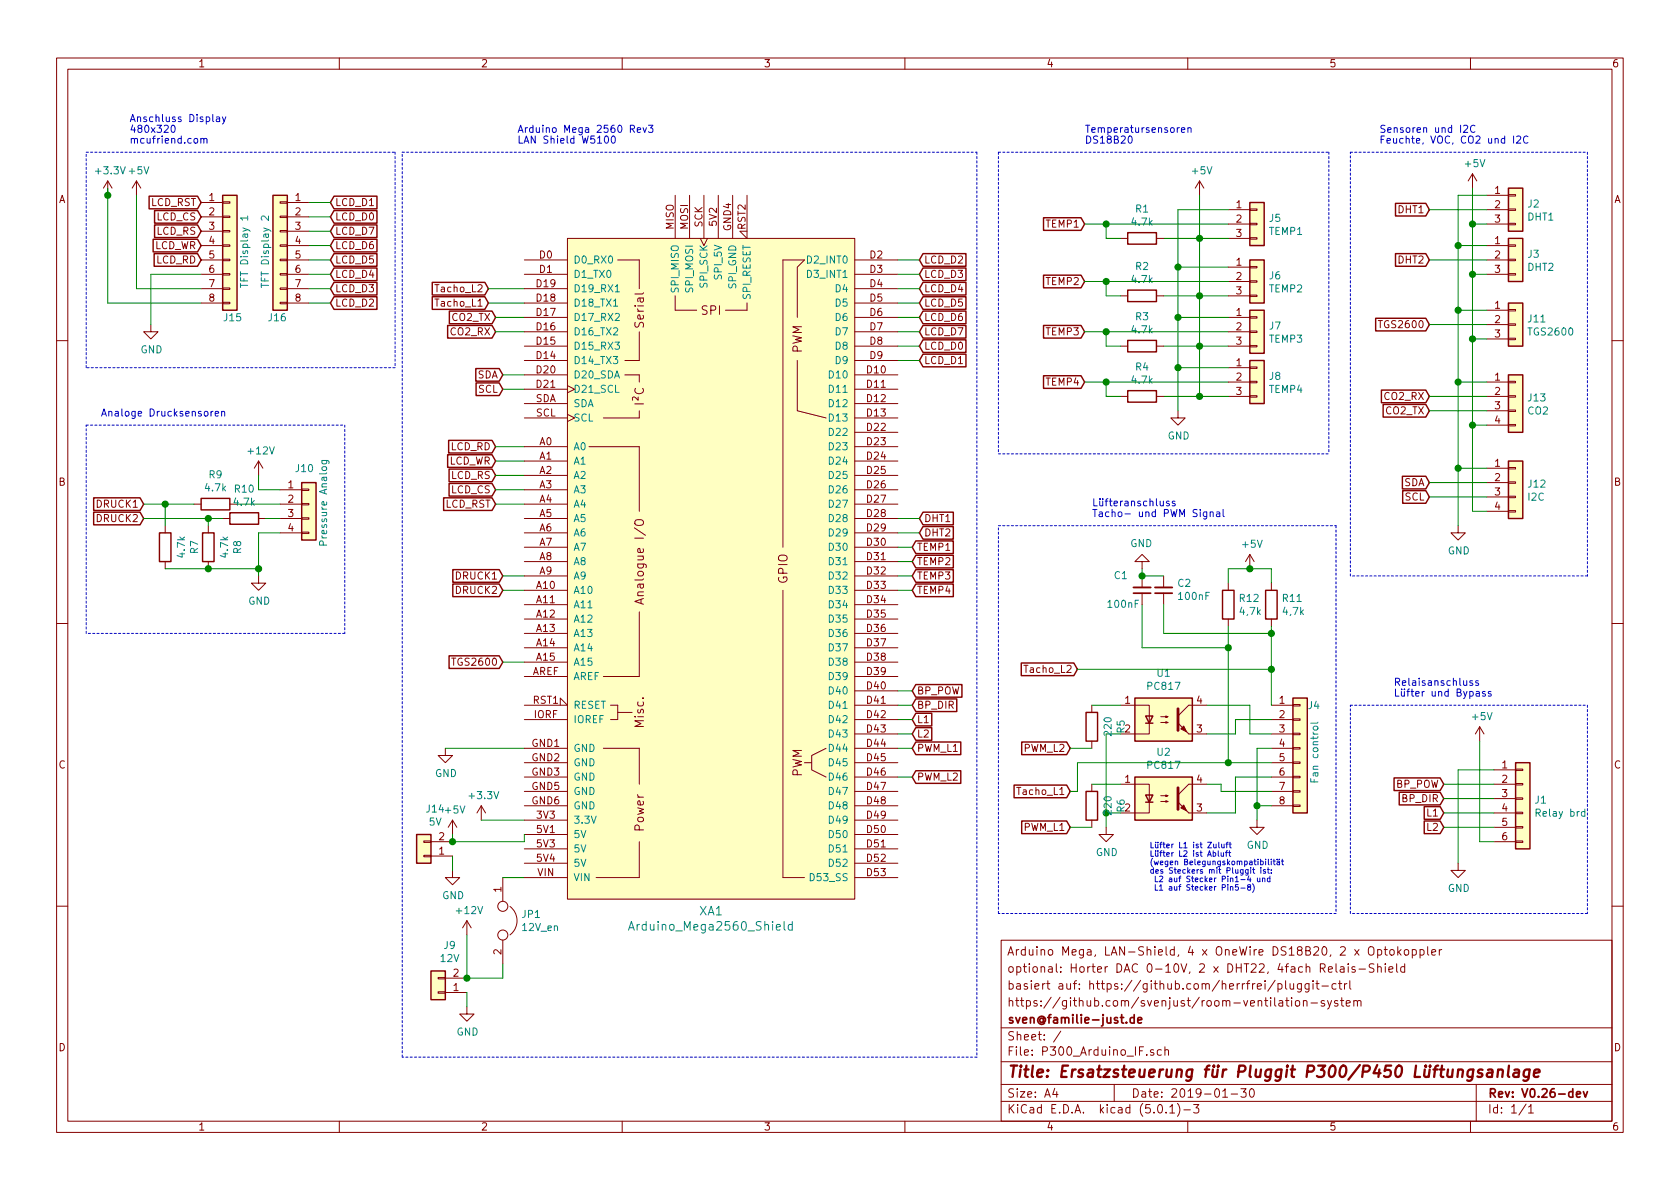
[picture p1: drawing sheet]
EESchema Schematic File Version 4
LIBS:P300_Arduino_IF-cache
EELAYER 26 0
EELAYER END
$Descr A4 11693 8268
encoding utf-8
Sheet 1 1
Title "Ersatzsteuerung für Pluggit P300/P450 Lüftungsanlage"
Date "2019-01-30"
Rev "V0.26-dev"
Comp "sven@familie-just.de"
Comment1 "https://github.com/svenjust/room-ventilation-system"
Comment2 "basiert auf: https://github.com/herrfrei/pluggit-ctrl"
Comment3 "optional: Horter DAC 0-10V, 2 x DHT22, 4fach Relais-Shield"
Comment4 "Arduino Mega, LAN-Shield, 4 x OneWire DS18B20, 2 x Optokoppler"
$EndDescr
$Comp
L P300_Arduino_IF-rescue:PC817-Isolator U1
U 1 1
P 8100 5000
F 0 "U1" H 8100 5325 50  0000 C CNN
F 1 "PC817" H 8100 5234 50  0000 C CNN
F 2 "Package_DIP:DIP-4_W7.62mm" H 7900 4800 50  0001 L CIN
F 3 "http://www.soselectronic.cz/a_info/resource/d/pc817.pdf" H 8100 5000 50  0001 L CNN
	1    8100 5000
	1    0    0    -1  
$EndComp
$Comp
L P300_Arduino_IF-rescue:PC817-Isolator U2
U 1 1
P 8100 5550
F 0 "U2" H 8100 5875 50  0000 C CNN
F 1 "PC817" H 8100 5784 50  0000 C CNN
F 2 "Package_DIP:DIP-4_W7.62mm" H 7900 5350 50  0001 L CIN
F 3 "http://www.soselectronic.cz/a_info/resource/d/pc817.pdf" H 8100 5550 50  0001 L CNN
	1    8100 5550
	1    0    0    -1  
$EndComp
$Comp
L P300_Arduino_IF-rescue:Conn_01x03-Connector_Generic J5
U 1 1
P 8750 1550
F 0 "J5" H 8830 1592 50  0000 L CNN
F 1 "TEMP1" H 8830 1501 50  0000 L CNN
F 2 "Connector_Molex:Molex_KK-254_AE-6410-03A_1x03_P2.54mm_Vertical" H 8750 1550 50  0001 C CNN
F 3 "~" H 8750 1550 50  0001 C CNN
	1    8750 1550
	1    0    0    -1  
$EndComp
$Comp
L P300_Arduino_IF-rescue:Conn_01x03-Connector_Generic J6
U 1 1
P 8750 1950
F 0 "J6" H 8830 1992 50  0000 L CNN
F 1 "TEMP2" H 8830 1901 50  0000 L CNN
F 2 "Connector_Molex:Molex_KK-254_AE-6410-03A_1x03_P2.54mm_Vertical" H 8750 1950 50  0001 C CNN
F 3 "~" H 8750 1950 50  0001 C CNN
	1    8750 1950
	1    0    0    -1  
$EndComp
$Comp
L P300_Arduino_IF-rescue:Conn_01x03-Connector_Generic J7
U 1 1
P 8750 2300
F 0 "J7" H 8830 2342 50  0000 L CNN
F 1 "TEMP3" H 8830 2251 50  0000 L CNN
F 2 "Connector_Molex:Molex_KK-254_AE-6410-03A_1x03_P2.54mm_Vertical" H 8750 2300 50  0001 C CNN
F 3 "~" H 8750 2300 50  0001 C CNN
	1    8750 2300
	1    0    0    -1  
$EndComp
$Comp
L P300_Arduino_IF-rescue:Conn_01x03-Connector_Generic J8
U 1 1
P 8750 2650
F 0 "J8" H 8830 2692 50  0000 L CNN
F 1 "TEMP4" H 8830 2601 50  0000 L CNN
F 2 "Connector_Molex:Molex_KK-254_AE-6410-03A_1x03_P2.54mm_Vertical" H 8750 2650 50  0001 C CNN
F 3 "~" H 8750 2650 50  0001 C CNN
	1    8750 2650
	1    0    0    -1  
$EndComp
Wire Wire Line
	8550 1850 8200 1850
Wire Wire Line
	8200 1850 8200 1450
Wire Wire Line
	8550 2200 8200 2200
Wire Wire Line
	8200 2200 8200 1850
Connection ~ 8200 1850
Wire Wire Line
	8550 2550 8200 2550
Wire Wire Line
	8200 2550 8200 2200
Connection ~ 8200 2200
$Comp
L P300_Arduino_IF-rescue:GND-power #PWR0101
U 1 1
P 3100 5200
F 0 "#PWR0101" H 3100 4950 50  0001 C CNN
F 1 "GND" H 3105 5027 50  0000 C CNN
F 2 "" H 3100 5200 50  0001 C CNN
F 3 "" H 3100 5200 50  0001 C CNN
	1    3100 5200
	1    0    0    -1  
$EndComp
$Comp
L P300_Arduino_IF-rescue:GND-power #PWR0102
U 1 1
P 8200 2850
F 0 "#PWR0102" H 8200 2600 50  0001 C CNN
F 1 "GND" H 8205 2677 50  0000 C CNN
F 2 "" H 8200 2850 50  0001 C CNN
F 3 "" H 8200 2850 50  0001 C CNN
	1    8200 2850
	1    0    0    -1  
$EndComp
Wire Wire Line
	3100 5200 3650 5200
$Comp
L P300_Arduino_IF-rescue:+5V-power #PWR0103
U 1 1
P 3150 5800
F 0 "#PWR0103" H 3150 5650 50  0001 C CNN
F 1 "+5V" H 3165 5973 50  0000 C CNN
F 2 "" H 3150 5800 50  0001 C CNN
F 3 "" H 3150 5800 50  0001 C CNN
	1    3150 5800
	1    0    0    -1  
$EndComp
$Comp
L P300_Arduino_IF-rescue:+5V-power #PWR0104
U 1 1
P 8350 1350
F 0 "#PWR0104" H 8350 1200 50  0001 C CNN
F 1 "+5V" H 8365 1523 50  0000 C CNN
F 2 "" H 8350 1350 50  0001 C CNN
F 3 "" H 8350 1350 50  0001 C CNN
	1    8350 1350
	1    0    0    -1  
$EndComp
Wire Wire Line
	8350 1350 8350 1650
Wire Wire Line
	8350 1650 8550 1650
Wire Wire Line
	8550 2050 8350 2050
Wire Wire Line
	8350 2050 8350 1650
Connection ~ 8350 1650
Wire Wire Line
	8550 2400 8350 2400
Wire Wire Line
	8350 2400 8350 2050
Connection ~ 8350 2050
Wire Wire Line
	8550 2750 8350 2750
Wire Wire Line
	8350 2750 8350 2400
Connection ~ 8350 2400
Wire Wire Line
	8200 2850 8200 2550
Connection ~ 8200 2550
Wire Wire Line
	8550 1450 8200 1450
Wire Wire Line
	8100 1650 8350 1650
Wire Wire Line
	8100 2050 8350 2050
Wire Wire Line
	8100 2400 8350 2400
Wire Wire Line
	8100 2750 8350 2750
Connection ~ 8350 2750
$Comp
L P300_Arduino_IF-rescue:GND-power #PWR0105
U 1 1
P 7700 5750
F 0 "#PWR0105" H 7700 5500 50  0001 C CNN
F 1 "GND" H 7705 5577 50  0000 C CNN
F 2 "" H 7700 5750 50  0001 C CNN
F 3 "" H 7700 5750 50  0001 C CNN
	1    7700 5750
	1    0    0    -1  
$EndComp
Wire Wire Line
	7700 5750 7700 5650
Wire Wire Line
	7700 5100 7800 5100
Wire Wire Line
	7800 5650 7700 5650
Connection ~ 7700 5650
$Comp
L P300_Arduino_IF-rescue:Conn_01x08-Connector_Generic J4
U 1 1
P 9050 5200
F 0 "J4" H 9100 5500 50  0000 L CNN
F 1 "Fan control" V 9150 4950 50  0000 L CNN
F 2 "Connector_Molex:Molex_KK-254_AE-6410-08A_1x08_P2.54mm_Vertical" H 9050 5200 50  0001 C CNN
F 3 "~" H 9050 5200 50  0001 C CNN
	1    9050 5200
	1    0    0    -1  
$EndComp
Wire Wire Line
	8850 5000 8600 5000
Wire Wire Line
	8600 5000 8600 5100
Wire Wire Line
	8600 5100 8400 5100
Wire Wire Line
	8850 5100 8700 5100
Wire Wire Line
	8700 5100 8700 4900
Wire Wire Line
	8700 4900 8400 4900
Wire Wire Line
	8850 5400 8600 5400
Wire Wire Line
	8600 5400 8600 5650
Wire Wire Line
	8600 5650 8400 5650
Wire Wire Line
	8850 5500 8500 5500
Wire Wire Line
	8500 5500 8500 5450
Wire Wire Line
	8500 5450 8400 5450
Text GLabel 7500 4650 0    50   Input ~ 0
Tacho_L2
Text GLabel 7450 5500 0    50   Input ~ 0
Tacho_L1
Text GLabel 3400 2100 0    50   Input ~ 0
Tacho_L1
Text GLabel 3400 2000 0    50   Input ~ 0
Tacho_L2
$Comp
L P300_Arduino_IF-rescue:Conn_01x06-Connector_Generic J1
U 1 1
P 10600 5550
F 0 "J1" H 10679 5542 50  0000 L CNN
F 1 "Relay brd" H 10679 5451 50  0000 L CNN
F 2 "Connector_Molex:Molex_KK-254_AE-6410-06A_1x06_P2.54mm_Vertical" H 10600 5550 50  0001 C CNN
F 3 "~" H 10600 5550 50  0001 C CNN
	1    10600 5550
	1    0    0    -1  
$EndComp
$Comp
L P300_Arduino_IF-rescue:+5V-power #PWR0106
U 1 1
P 10300 5150
F 0 "#PWR0106" H 10300 5000 50  0001 C CNN
F 1 "+5V" H 10315 5323 50  0000 C CNN
F 2 "" H 10300 5150 50  0001 C CNN
F 3 "" H 10300 5150 50  0001 C CNN
	1    10300 5150
	1    0    0    -1  
$EndComp
$Comp
L P300_Arduino_IF-rescue:GND-power #PWR0107
U 1 1
P 10150 6000
F 0 "#PWR0107" H 10150 5750 50  0001 C CNN
F 1 "GND" H 10155 5827 50  0000 C CNN
F 2 "" H 10150 6000 50  0001 C CNN
F 3 "" H 10150 6000 50  0001 C CNN
	1    10150 6000
	1    0    0    -1  
$EndComp
$Comp
L P300_Arduino_IF-rescue:R-Device R2
U 1 1
P 7950 2050
F 0 "R2" V 7743 2050 50  0000 C CNN
F 1 "4.7k" V 7834 2050 50  0000 C CNN
F 2 "Resistors_THT:R_Axial_DIN0207_L6.3mm_D2.5mm_P2.54mm_Vertical" V 7880 2050 50  0001 C CNN
F 3 "~" H 7950 2050 50  0001 C CNN
	1    7950 2050
	0    1    1    0   
$EndComp
$Comp
L P300_Arduino_IF-rescue:R-Device R3
U 1 1
P 7950 2400
F 0 "R3" V 7743 2400 50  0000 C CNN
F 1 "4.7k" V 7834 2400 50  0000 C CNN
F 2 "Resistors_THT:R_Axial_DIN0207_L6.3mm_D2.5mm_P2.54mm_Vertical" V 7880 2400 50  0001 C CNN
F 3 "~" H 7950 2400 50  0001 C CNN
	1    7950 2400
	0    1    1    0   
$EndComp
$Comp
L P300_Arduino_IF-rescue:R-Device R4
U 1 1
P 7950 2750
F 0 "R4" V 7743 2750 50  0000 C CNN
F 1 "4.7k" V 7834 2750 50  0000 C CNN
F 2 "Resistors_THT:R_Axial_DIN0207_L6.3mm_D2.5mm_P2.54mm_Vertical" V 7880 2750 50  0001 C CNN
F 3 "~" H 7950 2750 50  0001 C CNN
	1    7950 2750
	0    1    1    0   
$EndComp
$Comp
L P300_Arduino_IF-rescue:R-Device R5
U 1 1
P 7600 5050
F 0 "R5" V 7393 5050 50  0000 C CNN
F 1 "220" V 7484 5050 50  0000 C CNN
F 2 "Resistors_THT:R_Axial_DIN0207_L6.3mm_D2.5mm_P2.54mm_Vertical" V 7530 5050 50  0001 C CNN
F 3 "~" H 7600 5050 50  0001 C CNN
	1    7600 5050
	-1   0    0    -1  
$EndComp
$Comp
L P300_Arduino_IF-rescue:R-Device R6
U 1 1
P 7600 5600
F 0 "R6" V 7393 5600 50  0000 C CNN
F 1 "220" V 7484 5600 50  0000 C CNN
F 2 "Resistors_THT:R_Axial_DIN0207_L6.3mm_D2.5mm_P2.54mm_Vertical" V 7530 5600 50  0001 C CNN
F 3 "~" H 7600 5600 50  0001 C CNN
	1    7600 5600
	-1   0    0    -1  
$EndComp
Wire Wire Line
	7800 2750 7700 2750
Wire Wire Line
	7700 2750 7700 2650
Wire Wire Line
	7700 2650 8550 2650
Wire Wire Line
	7800 2400 7700 2400
Wire Wire Line
	7700 2400 7700 2300
Wire Wire Line
	7700 2300 8550 2300
Wire Wire Line
	7700 1650 7700 1550
Wire Wire Line
	7700 1550 8550 1550
Wire Wire Line
	7800 2050 7700 2050
Wire Wire Line
	7700 2050 7700 1950
$Comp
L P300_Arduino_IF-rescue:Conn_01x03-Connector_Generic J2
U 1 1
P 10550 1450
F 0 "J2" H 10629 1492 50  0000 L CNN
F 1 "DHT1" H 10629 1401 50  0000 L CNN
F 2 "Connector_Molex:Molex_KK-254_AE-6410-03A_1x03_P2.54mm_Vertical" H 10550 1450 50  0001 C CNN
F 3 "~" H 10550 1450 50  0001 C CNN
	1    10550 1450
	1    0    0    -1  
$EndComp
$Comp
L P300_Arduino_IF-rescue:GND-power #PWR0108
U 1 1
P 10150 3650
F 0 "#PWR0108" H 10150 3400 50  0001 C CNN
F 1 "GND" H 10155 3477 50  0000 C CNN
F 2 "" H 10150 3650 50  0001 C CNN
F 3 "" H 10150 3650 50  0001 C CNN
	1    10150 3650
	1    0    0    -1  
$EndComp
$Comp
L P300_Arduino_IF-rescue:+5V-power #PWR0109
U 1 1
P 10250 1300
F 0 "#PWR0109" H 10250 1150 50  0001 C CNN
F 1 "+5V" H 10265 1473 50  0000 C CNN
F 2 "" H 10250 1300 50  0001 C CNN
F 3 "" H 10250 1300 50  0001 C CNN
	1    10250 1300
	1    0    0    -1  
$EndComp
$Comp
L P300_Arduino_IF-rescue:Conn_01x03-Connector_Generic J3
U 1 1
P 10550 1800
F 0 "J3" H 10629 1842 50  0000 L CNN
F 1 "DHT2" H 10629 1751 50  0000 L CNN
F 2 "Connector_Molex:Molex_KK-254_AE-6410-03A_1x03_P2.54mm_Vertical" H 10550 1800 50  0001 C CNN
F 3 "~" H 10550 1800 50  0001 C CNN
	1    10550 1800
	1    0    0    -1  
$EndComp
Wire Wire Line
	7700 5100 7700 5650
Wire Wire Line
	8850 4650 8850 4900
Text GLabel 6350 5400 2    50   Input ~ 0
PWM_L2
Text GLabel 6350 5200 2    50   Input ~ 0
PWM_L1
Text GLabel 7450 5200 0    50   Input ~ 0
PWM_L2
Text GLabel 7450 5750 0    50   Input ~ 0
PWM_L1
Wire Wire Line
	7600 5450 7800 5450
Wire Wire Line
	7450 5750 7600 5750
Wire Wire Line
	10350 1700 10150 1700
Wire Wire Line
	10350 1350 10150 1350
Wire Wire Line
	10150 1350 10150 1700
Connection ~ 10150 1700
Wire Wire Line
	10350 1900 10250 1900
Wire Wire Line
	10250 1900 10250 1550
Wire Wire Line
	10350 1550 10250 1550
Connection ~ 10250 1550
Wire Wire Line
	10250 1550 10250 1300
$Comp
L P300_Arduino_IF-rescue:+12V-power #PWR0110
U 1 1
P 3250 6500
F 0 "#PWR0110" H 3250 6350 50  0001 C CNN
F 1 "+12V" H 3265 6673 50  0000 C CNN
F 2 "" H 3250 6500 50  0001 C CNN
F 3 "" H 3250 6500 50  0001 C CNN
	1    3250 6500
	1    0    0    -1  
$EndComp
$Comp
L P300_Arduino_IF-rescue:Conn_01x02-Connector_Generic J9
U 1 1
P 3050 6900
F 0 "J9" H 2970 6575 50  0000 C CNN
F 1 "12V" H 2970 6666 50  0000 C CNN
F 2 "Connector_Molex:Molex_KK-254_AE-6410-02A_1x02_P2.54mm_Vertical" H 3050 6900 50  0001 C CNN
F 3 "~" H 3050 6900 50  0001 C CNN
	1    3050 6900
	-1   0    0    1   
$EndComp
$Comp
L P300_Arduino_IF-rescue:GND-power #PWR0111
U 1 1
P 3150 6050
F 0 "#PWR0111" H 3150 5800 50  0001 C CNN
F 1 "GND" H 3155 5877 50  0000 C CNN
F 2 "" H 3150 6050 50  0001 C CNN
F 3 "" H 3150 6050 50  0001 C CNN
	1    3150 6050
	1    0    0    -1  
$EndComp
Wire Wire Line
	3400 2000 3650 2000
Wire Wire Line
	3400 2100 3650 2100
$Comp
L P300_Arduino_IF-rescue:Conn_01x04-Connector_Generic J10
U 1 1
P 2150 3500
F 0 "J10" H 2050 3750 50  0000 L CNN
F 1 "Pressure Analog" V 2250 3200 50  0000 L CNN
F 2 "Connector_Molex:Molex_KK-254_AE-6410-04A_1x04_P2.54mm_Vertical" H 2150 3500 50  0001 C CNN
F 3 "~" H 2150 3500 50  0001 C CNN
	1    2150 3500
	1    0    0    -1  
$EndComp
Text GLabel 1000 3500 0    50   Input ~ 0
DRUCK1
Text GLabel 1000 3600 0    50   Input ~ 0
DRUCK2
$Comp
L P300_Arduino_IF-rescue:R-Device R9
U 1 1
P 1500 3500
F 0 "R9" V 1293 3500 50  0000 C CNN
F 1 "4.7k" V 1384 3500 50  0000 C CNN
F 2 "Resistor_THT:R_Axial_DIN0207_L6.3mm_D2.5mm_P2.54mm_Vertical" V 1430 3500 50  0001 C CNN
F 3 "~" H 1500 3500 50  0001 C CNN
	1    1500 3500
	0    1    1    0   
$EndComp
Wire Wire Line
	1650 3500 1950 3500
$Comp
L P300_Arduino_IF-rescue:R-Device R10
U 1 1
P 1700 3600
F 0 "R10" V 1493 3600 50  0000 C CNN
F 1 "4.7k" V 1584 3600 50  0000 C CNN
F 2 "Resistor_THT:R_Axial_DIN0207_L6.3mm_D2.5mm_P2.54mm_Vertical" V 1630 3600 50  0001 C CNN
F 3 "~" H 1700 3600 50  0001 C CNN
	1    1700 3600
	0    1    1    0   
$EndComp
Wire Wire Line
	1850 3600 1950 3600
$Comp
L P300_Arduino_IF-rescue:GND-power #PWR0112
U 1 1
P 1800 4000
F 0 "#PWR0112" H 1800 3750 50  0001 C CNN
F 1 "GND" H 1805 3827 50  0000 C CNN
F 2 "" H 1800 4000 50  0001 C CNN
F 3 "" H 1800 4000 50  0001 C CNN
	1    1800 4000
	1    0    0    -1  
$EndComp
$Comp
L P300_Arduino_IF-rescue:R-Device R8
U 1 1
P 1450 3800
F 0 "R8" V 1243 3800 50  0000 C CNN
F 1 "4.7k" V 1334 3800 50  0000 C CNN
F 2 "Resistor_THT:R_Axial_DIN0207_L6.3mm_D2.5mm_P2.54mm_Vertical" V 1380 3800 50  0001 C CNN
F 3 "~" H 1450 3800 50  0001 C CNN
	1    1450 3800
	-1   0    0    1   
$EndComp
$Comp
L P300_Arduino_IF-rescue:R-Device R7
U 1 1
P 1150 3800
F 0 "R7" V 943 3800 50  0000 C CNN
F 1 "4.7k" V 1034 3800 50  0000 C CNN
F 2 "Resistor_THT:R_Axial_DIN0207_L6.3mm_D2.5mm_P2.54mm_Vertical" V 1080 3800 50  0001 C CNN
F 3 "~" H 1150 3800 50  0001 C CNN
	1    1150 3800
	-1   0    0    1   
$EndComp
Wire Wire Line
	1000 3500 1150 3500
Wire Wire Line
	1000 3600 1450 3600
Wire Wire Line
	1150 3650 1150 3500
Connection ~ 1150 3500
Wire Wire Line
	1150 3500 1350 3500
Wire Wire Line
	1450 3650 1450 3600
Connection ~ 1450 3600
Wire Wire Line
	1450 3600 1550 3600
Wire Wire Line
	1800 4000 1800 3950
Wire Wire Line
	1800 3700 1950 3700
Wire Wire Line
	1450 3950 1800 3950
Connection ~ 1800 3950
Wire Wire Line
	1800 3950 1800 3700
Wire Wire Line
	1150 3950 1450 3950
Connection ~ 1450 3950
$Comp
L P300_Arduino_IF-rescue:+12V-power #PWR0113
U 1 1
P 1800 3300
F 0 "#PWR0113" H 1800 3150 50  0001 C CNN
F 1 "+12V" H 1815 3473 50  0000 C CNN
F 2 "" H 1800 3300 50  0001 C CNN
F 3 "" H 1800 3300 50  0001 C CNN
	1    1800 3300
	1    0    0    -1  
$EndComp
Text GLabel 3500 4100 0    50   Input ~ 0
DRUCK2
Text GLabel 3500 4000 0    50   Input ~ 0
DRUCK1
Wire Wire Line
	3500 4000 3650 4000
Wire Wire Line
	3500 4100 3650 4100
Text GLabel 6350 4900 2    50   Input ~ 0
BP_DIR
Text GLabel 10050 5550 0    50   Input ~ 0
BP_DIR
Text GLabel 7550 2650 0    50   Input ~ 0
TEMP4
Text GLabel 6350 4100 2    50   Input ~ 0
TEMP4
Text GLabel 6350 4000 2    50   Input ~ 0
TEMP3
Text GLabel 6350 3900 2    50   Input ~ 0
TEMP2
Text GLabel 6350 3800 2    50   Input ~ 0
TEMP1
Text GLabel 7550 1550 0    50   Input ~ 0
TEMP1
Text GLabel 7550 1950 0    50   Input ~ 0
TEMP2
Text GLabel 7550 2300 0    50   Input ~ 0
TEMP3
$Comp
L P300_Arduino_IF-rescue:R-Device R1
U 1 1
P 7950 1650
F 0 "R1" V 7743 1650 50  0000 C CNN
F 1 "4.7k" V 7834 1650 50  0000 C CNN
F 2 "Resistors_THT:R_Axial_DIN0207_L6.3mm_D2.5mm_P2.54mm_Vertical" V 7880 1650 50  0001 C CNN
F 3 "~" H 7950 1650 50  0001 C CNN
	1    7950 1650
	0    1    1    0   
$EndComp
Wire Wire Line
	7800 1650 7700 1650
Text GLabel 6400 3600 2    50   Input ~ 0
DHT1
Text GLabel 6400 3700 2    50   Input ~ 0
DHT2
Text GLabel 9950 1450 0    50   Input ~ 0
DHT1
Text GLabel 9950 1800 0    50   Input ~ 0
DHT2
Wire Wire Line
	9950 1450 10350 1450
Wire Wire Line
	9950 1800 10350 1800
Wire Wire Line
	6250 3900 6350 3900
Wire Wire Line
	6350 3800 6250 3800
Wire Wire Line
	6250 4000 6350 4000
Text GLabel 6350 4800 2    50   Input ~ 0
BP_POW
Text GLabel 10050 5450 0    50   Input ~ 0
BP_POW
$Comp
L P300_Arduino_IF-rescue:Conn_01x03-Connector_Generic J11
U 1 1
P 10550 2250
F 0 "J11" H 10629 2292 50  0000 L CNN
F 1 "TGS2600" H 10629 2201 50  0000 L CNN
F 2 "Connector_Molex:Molex_KK-254_AE-6410-03A_1x03_P2.54mm_Vertical" H 10550 2250 50  0001 C CNN
F 3 "~" H 10550 2250 50  0001 C CNN
	1    10550 2250
	1    0    0    -1  
$EndComp
Wire Wire Line
	10150 1700 10150 2150
Wire Wire Line
	10350 2150 10150 2150
Wire Wire Line
	10350 2350 10250 2350
Wire Wire Line
	10250 2350 10250 1900
Connection ~ 10250 1900
Text GLabel 9950 2250 0    50   Input ~ 0
TGS2600
Wire Wire Line
	9950 2250 10350 2250
Text GLabel 3500 4600 0    50   Input ~ 0
TGS2600
Wire Wire Line
	3500 4600 3650 4600
$Comp
L P300_Arduino_IF-rescue:Conn_01x04-Connector_Generic J12
U 1 1
P 10550 3350
F 0 "J12" H 10629 3342 50  0000 L CNN
F 1 "I2C" H 10629 3251 50  0000 L CNN
F 2 "Connector_Molex:Molex_KK-254_AE-6410-04A_1x04_P2.54mm_Vertical" H 10550 3350 50  0001 C CNN
F 3 "~" H 10550 3350 50  0001 C CNN
	1    10550 3350
	1    0    0    -1  
$EndComp
Wire Wire Line
	10350 3550 10250 3550
Text GLabel 10050 5750 0    50   Input ~ 0
L2
Text GLabel 10050 5650 0    50   Input ~ 0
L1
Text GLabel 6350 5000 2    50   Input ~ 0
L1
Text GLabel 6350 5100 2    50   Input ~ 0
L2
Text GLabel 3500 2600 0    50   Input ~ 0
SDA
Text GLabel 3500 2700 0    50   Input ~ 0
SCL
Wire Wire Line
	3500 2600 3650 2600
Wire Wire Line
	3500 2700 3650 2700
Text GLabel 9950 3350 0    50   Input ~ 0
SDA
Text GLabel 9950 3450 0    50   Input ~ 0
SCL
Text GLabel 3450 2200 0    50   Input ~ 0
CO2_TX
Text GLabel 3450 2300 0    50   Input ~ 0
CO2_RX
Wire Wire Line
	3450 2200 3650 2200
Wire Wire Line
	3450 2300 3650 2300
$Comp
L P300_Arduino_IF-rescue:Conn_01x04-Connector_Generic J13
U 1 1
P 10550 2750
F 0 "J13" H 10629 2742 50  0000 L CNN
F 1 "CO2" H 10629 2651 50  0000 L CNN
F 2 "Connector_Molex:Molex_KK-254_AE-6410-04A_1x04_P2.54mm_Vertical" H 10550 2750 50  0001 C CNN
F 3 "~" H 10550 2750 50  0001 C CNN
	1    10550 2750
	1    0    0    -1  
$EndComp
Text GLabel 9950 2850 0    50   Input ~ 0
CO2_TX
Text GLabel 9950 2750 0    50   Input ~ 0
CO2_RX
Wire Wire Line
	10400 5350 10150 5350
Wire Wire Line
	10150 5350 10150 6000
Wire Wire Line
	10050 5550 10400 5550
Wire Wire Line
	10300 5850 10300 5150
Wire Wire Line
	10300 5850 10400 5850
Wire Wire Line
	6350 4800 6250 4800
Wire Wire Line
	6250 5200 6350 5200
Wire Wire Line
	6250 5400 6350 5400
Wire Wire Line
	6250 4900 6350 4900
Wire Wire Line
	10050 5450 10400 5450
Wire Wire Line
	10050 5650 10400 5650
Wire Wire Line
	10050 5750 10400 5750
$Comp
L P300_Arduino_IF-rescue:Conn_01x02-Connector_Generic J14
U 1 1
P 2950 5950
F 0 "J14" H 2870 5625 50  0000 C CNN
F 1 "5V" H 2870 5716 50  0000 C CNN
F 2 "Connector_Molex:Molex_KK-254_AE-6410-02A_1x02_P2.54mm_Vertical" H 2950 5950 50  0001 C CNN
F 3 "~" H 2950 5950 50  0001 C CNN
	1    2950 5950
	-1   0    0    1   
$EndComp
Wire Wire Line
	3150 5800 3150 5850
$Comp
L P300_Arduino_IF-rescue:Jumper-Device JP1
U 1 1
P 3500 6400
F 0 "JP1" V 3454 6526 50  0000 L CNN
F 1 "12V_en" V 3545 6526 50  0000 L CNN
F 2 "Connector_PinHeader_2.54mm:PinHeader_1x02_P2.54mm_Vertical" H 3500 6400 50  0001 C CNN
F 3 "~" H 3500 6400 50  0001 C CNN
	1    3500 6400
	0    1    1    0   
$EndComp
$Comp
L P300_Arduino_IF-rescue:GND-power #PWR0118
U 1 1
P 3250 7000
F 0 "#PWR0118" H 3250 6750 50  0001 C CNN
F 1 "GND" H 3255 6827 50  0000 C CNN
F 2 "" H 3250 7000 50  0001 C CNN
F 3 "" H 3250 7000 50  0001 C CNN
	1    3250 7000
	1    0    0    -1  
$EndComp
Wire Wire Line
	3150 5950 3150 6050
Wire Wire Line
	3250 6900 3250 7000
Wire Wire Line
	3250 6800 3500 6800
Wire Wire Line
	3500 6800 3500 6700
Connection ~ 3250 6800
Wire Wire Line
	3250 6500 3250 6800
Wire Wire Line
	6250 5100 6350 5100
Wire Wire Line
	6250 5000 6350 5000
Wire Wire Line
	6250 4100 6350 4100
Wire Wire Line
	6250 3600 6400 3600
Wire Wire Line
	6250 3700 6400 3700
Wire Wire Line
	1800 3300 1800 3400
Wire Wire Line
	1800 3400 1950 3400
$Comp
L P300_Arduino_IF-rescue:Conn_01x08-Connector_Generic J15
U 1 1
P 1600 1700
F 0 "J15" H 1550 1200 50  0000 L CNN
F 1 "TFT Display 1" V 1700 1400 50  0000 L CNN
F 2 "Connectors_Molex:Molex_KK-6410-08_08x2.54mm_Straight" H 1600 1700 50  0001 C CNN
F 3 "~" H 1600 1700 50  0001 C CNN
	1    1600 1700
	1    0    0    -1  
$EndComp
$Comp
L P300_Arduino_IF-rescue:Conn_01x08-Connector_Generic J16
U 1 1
P 1950 1700
F 0 "J16" H 1900 1200 50  0000 L CNN
F 1 "TFT Display 2" V 2050 1400 50  0000 L CNN
F 2 "Connectors_Molex:Molex_KK-6410-08_08x2.54mm_Straight" H 1950 1700 50  0001 C CNN
F 3 "~" H 1950 1700 50  0001 C CNN
	1    1950 1700
	-1   0    0    -1  
$EndComp
Text GLabel 1400 1400 0    50   Input ~ 0
LCD_RST
Text GLabel 1400 1500 0    50   Input ~ 0
LCD_CS
Text GLabel 1400 1600 0    50   Input ~ 0
LCD_RS
Text GLabel 1400 1700 0    50   Input ~ 0
LCD_WR
Text GLabel 1400 1800 0    50   Input ~ 0
LCD_RD
$Comp
L P300_Arduino_IF-rescue:GND-power #PWR0119
U 1 1
P 1050 2250
F 0 "#PWR0119" H 1050 2000 50  0001 C CNN
F 1 "GND" H 1055 2077 50  0000 C CNN
F 2 "" H 1050 2250 50  0001 C CNN
F 3 "" H 1050 2250 50  0001 C CNN
	1    1050 2250
	1    0    0    -1  
$EndComp
$Comp
L P300_Arduino_IF-rescue:+5V-power #PWR0120
U 1 1
P 950 1350
F 0 "#PWR0120" H 950 1200 50  0001 C CNN
F 1 "+5V" H 965 1523 50  0000 C CNN
F 2 "" H 950 1350 50  0001 C CNN
F 3 "" H 950 1350 50  0001 C CNN
	1    950  1350
	1    0    0    -1  
$EndComp
Wire Wire Line
	950  2000 950  1350
$Comp
L P300_Arduino_IF-rescue:+3.3V-power #PWR0121
U 1 1
P 750 1350
F 0 "#PWR0121" H 750 1200 50  0001 C CNN
F 1 "+3.3V" H 765 1523 50  0000 C CNN
F 2 "" H 750 1350 50  0001 C CNN
F 3 "" H 750 1350 50  0001 C CNN
	1    750  1350
	1    0    0    -1  
$EndComp
$Comp
L P300_Arduino_IF-rescue:+3.3V-power #PWR0122
U 1 1
P 3350 5700
F 0 "#PWR0122" H 3350 5550 50  0001 C CNN
F 1 "+3.3V" H 3365 5873 50  0000 C CNN
F 2 "" H 3350 5700 50  0001 C CNN
F 3 "" H 3350 5700 50  0001 C CNN
	1    3350 5700
	1    0    0    -1  
$EndComp
Wire Wire Line
	3350 5700 3650 5700
Wire Wire Line
	950  2000 1400 2000
Wire Wire Line
	1400 1900 1050 1900
Wire Wire Line
	750  1300 750  1350
Connection ~ 750  1350
Wire Wire Line
	750  1350 750  2100
Text GLabel 3450 3100 0    50   Input ~ 0
LCD_RD
Text GLabel 3450 3200 0    50   Input ~ 0
LCD_WR
Text GLabel 3450 3300 0    50   Input ~ 0
LCD_RS
Text GLabel 3450 3400 0    50   Input ~ 0
LCD_CS
Text GLabel 3450 3500 0    50   Input ~ 0
LCD_RST
Wire Wire Line
	3450 3100 3650 3100
Wire Wire Line
	3450 3200 3650 3200
Wire Wire Line
	3450 3300 3650 3300
Wire Wire Line
	3450 3400 3650 3400
Wire Wire Line
	3450 3500 3650 3500
Text GLabel 6400 2300 2    50   Input ~ 0
LCD_D7
Text GLabel 6400 2200 2    50   Input ~ 0
LCD_D6
Text GLabel 6400 2100 2    50   Input ~ 0
LCD_D5
Text GLabel 6400 2000 2    50   Input ~ 0
LCD_D4
Text GLabel 6400 1900 2    50   Input ~ 0
LCD_D3
Text GLabel 6400 1800 2    50   Input ~ 0
LCD_D2
Text GLabel 6400 2400 2    50   Input ~ 0
LCD_D0
Text GLabel 6400 2500 2    50   Input ~ 0
LCD_D1
Wire Wire Line
	6250 2200 6400 2200
Wire Wire Line
	6250 2300 6400 2300
Wire Wire Line
	6250 2400 6400 2400
Wire Wire Line
	6250 2500 6400 2500
Text GLabel 2300 1500 2    50   Input ~ 0
LCD_D0
Text GLabel 2300 1400 2    50   Input ~ 0
LCD_D1
Text GLabel 2300 1600 2    50   Input ~ 0
LCD_D7
Text GLabel 2300 1700 2    50   Input ~ 0
LCD_D6
Text GLabel 2300 1800 2    50   Input ~ 0
LCD_D5
Text GLabel 2300 1900 2    50   Input ~ 0
LCD_D4
Text GLabel 2300 2000 2    50   Input ~ 0
LCD_D3
Text GLabel 2300 2100 2    50   Input ~ 0
LCD_D2
Wire Wire Line
	2300 1400 2150 1400
Wire Wire Line
	2300 1500 2150 1500
Wire Wire Line
	2300 1600 2150 1600
Wire Wire Line
	2300 1700 2150 1700
Wire Wire Line
	2300 1800 2150 1800
Wire Wire Line
	2300 1900 2150 1900
Wire Wire Line
	2300 2000 2150 2000
Wire Wire Line
	2300 2100 2150 2100
Text Notes 8000 6200 0    39   ~ 0
Lüfter L1 ist Zuluft\nLüfter L2 ist Abluft\n(wegen Belegungskompatibilität \ndes Steckers mit Pluggit ist:\n L2 auf Stecker Pin1-4 und \n L1 auf Stecker Pin5-8)
$Comp
L power:GND #PWR02
U 1 1
P 8750 5700
F 0 "#PWR02" H 8750 5450 50  0001 C CNN
F 1 "GND" H 8755 5527 50  0000 C CNN
F 2 "" H 8750 5700 50  0001 C CNN
F 3 "" H 8750 5700 50  0001 C CNN
	1    8750 5700
	1    0    0    -1  
$EndComp
Wire Wire Line
	8850 5200 8750 5200
Wire Wire Line
	8750 5200 8750 5600
Wire Wire Line
	8850 5600 8750 5600
Connection ~ 8750 5600
Wire Wire Line
	8750 5600 8750 5700
$Comp
L Device:R R11
U 1 1
P 8850 4200
F 0 "R11" H 8920 4246 50  0000 L CNN
F 1 "4,7k" H 8920 4155 50  0000 L CNN
F 2 "Resistors_THT:R_Axial_DIN0207_L6.3mm_D2.5mm_P2.54mm_Vertical" V 8780 4200 50  0001 C CNN
F 3 "~" H 8850 4200 50  0001 C CNN
	1    8850 4200
	1    0    0    -1  
$EndComp
$Comp
L Device:R R12
U 1 1
P 8550 4200
F 0 "R12" H 8620 4246 50  0000 L CNN
F 1 "4,7k" H 8620 4155 50  0000 L CNN
F 2 "Resistors_THT:R_Axial_DIN0207_L6.3mm_D2.5mm_P2.54mm_Vertical" V 8480 4200 50  0001 C CNN
F 3 "~" H 8550 4200 50  0001 C CNN
	1    8550 4200
	1    0    0    -1  
$EndComp
$Comp
L power:+5V #PWR03
U 1 1
P 8700 3950
F 0 "#PWR03" H 8700 3800 50  0001 C CNN
F 1 "+5V" H 8715 4123 50  0000 C CNN
F 2 "" H 8700 3950 50  0001 C CNN
F 3 "" H 8700 3950 50  0001 C CNN
	1    8700 3950
	1    0    0    -1  
$EndComp
Wire Wire Line
	8550 3950 8550 4050
Connection ~ 8700 3950
$Comp
L power:GND #PWR01
U 1 1
P 7950 3950
F 0 "#PWR01" H 7950 3700 50  0001 C CNN
F 1 "GND" H 7955 3777 50  0000 C CNN
F 2 "" H 7950 3950 50  0001 C CNN
F 3 "" H 7950 3950 50  0001 C CNN
	1    7950 3950
	-1   0    0    1   
$EndComp
$Comp
L Device:C_Small C1
U 1 1
P 7950 4100
F 0 "C1" H 8150 4000 50  0000 R CNN
F 1 "100nF" H 8200 4200 50  0000 R CNN
F 2 "Capacitors_THT:C_Disc_D5.0mm_W2.5mm_P5.00mm" H 7950 4100 50  0001 C CNN
F 3 "~" H 7950 4100 50  0001 C CNN
	1    7950 4100
	-1   0    0    1   
$EndComp
$Comp
L Device:C_Small C2
U 1 1
P 8100 4100
F 0 "C2" H 8008 4054 50  0000 R CNN
F 1 "100nF" H 8008 4145 50  0000 R CNN
F 2 "Capacitors_THT:C_Disc_D5.0mm_W2.5mm_P5.00mm" H 8100 4100 50  0001 C CNN
F 3 "~" H 8100 4100 50  0001 C CNN
	1    8100 4100
	-1   0    0    1   
$EndComp
Wire Wire Line
	8100 4000 7950 4000
Wire Wire Line
	7950 4000 7950 3950
Connection ~ 7950 4000
Wire Wire Line
	9950 2750 10350 2750
Wire Wire Line
	9950 2850 10350 2850
Wire Wire Line
	10150 2650 10150 2150
Wire Wire Line
	10150 2650 10350 2650
Connection ~ 10150 2150
Wire Wire Line
	10250 2350 10250 2950
Wire Wire Line
	10250 2950 10350 2950
Connection ~ 10250 2350
Connection ~ 10250 2950
Wire Wire Line
	9950 3350 10350 3350
Wire Wire Line
	9950 3450 10350 3450
Wire Wire Line
	10250 2950 10250 3550
Wire Wire Line
	10150 2650 10150 3250
Wire Wire Line
	10150 3250 10350 3250
Connection ~ 10150 2650
Wire Wire Line
	10150 3650 10150 3250
Connection ~ 10150 3250
Wire Notes Line
	11050 1050 11050 4000
Wire Notes Line
	11050 4000 9400 4000
Wire Notes Line
	9400 4000 9400 1050
Wire Notes Line
	9400 1050 11050 1050
Text Notes 9600 1000 0    50   ~ 0
Sensoren und I2C\nFeuchte, VOC, CO2 und I2C
Wire Wire Line
	7550 1550 7700 1550
Connection ~ 7700 1550
Wire Wire Line
	7550 1950 7700 1950
Connection ~ 7700 1950
Wire Wire Line
	7700 1950 8550 1950
Wire Wire Line
	7550 2300 7700 2300
Connection ~ 7700 2300
Wire Wire Line
	7550 2650 7700 2650
Connection ~ 7700 2650
Wire Notes Line
	9250 1050 9250 3150
Text Notes 7550 1000 0    50   ~ 0
Temperatursensoren\nDS18B20
Wire Wire Line
	8850 4350 8850 4400
Connection ~ 8850 4650
Wire Wire Line
	8700 3950 8850 3950
Wire Wire Line
	8850 4050 8850 3950
Wire Wire Line
	7600 4900 7800 4900
Wire Wire Line
	7450 5200 7600 5200
Wire Wire Line
	7500 4650 8850 4650
Wire Wire Line
	8550 3950 8700 3950
Wire Wire Line
	7500 5300 8550 5300
Connection ~ 8550 5300
Wire Wire Line
	8550 5300 8850 5300
Wire Wire Line
	8550 4350 8550 4500
Wire Wire Line
	8100 4400 8850 4400
Wire Wire Line
	8100 4200 8100 4400
Connection ~ 8850 4400
Wire Wire Line
	8850 4400 8850 4650
Wire Wire Line
	7950 4500 8550 4500
Wire Wire Line
	7950 4200 7950 4500
Connection ~ 8550 4500
Wire Wire Line
	8550 4500 8550 5300
Wire Notes Line
	6950 3650 9300 3650
Wire Notes Line
	9300 3650 9300 6350
Wire Notes Line
	9300 6350 6950 6350
Wire Notes Line
	6950 6350 6950 3650
Wire Wire Line
	7450 5500 7500 5500
Wire Wire Line
	7500 5500 7500 5300
Text Notes 7600 3600 0    50   ~ 0
Lüfteranschluss\nTacho- und PWM Signal
Wire Notes Line
	9400 4900 11050 4900
Wire Notes Line
	11050 4900 11050 6350
Wire Notes Line
	11050 6350 9400 6350
Wire Notes Line
	9400 6350 9400 4900
Text Notes 9700 4850 0    50   ~ 0
Relaisanschluss\nLüfter und Bypass
Wire Notes Line
	6950 1050 6950 3150
Wire Notes Line
	6950 3150 9250 3150
Wire Notes Line
	6950 1050 9250 1050
Wire Wire Line
	750  2100 1400 2100
Wire Wire Line
	1050 1900 1050 2250
Wire Notes Line
	600  1050 2750 1050
Wire Notes Line
	2750 1050 2750 2550
Wire Notes Line
	2750 2550 600  2550
Wire Notes Line
	600  2550 600  1050
Text Notes 900  1000 0    50   ~ 0
Anschluss Display\n480x320\nmcufriend.com
Wire Notes Line
	600  2950 2400 2950
Wire Notes Line
	2400 2950 2400 4400
Wire Notes Line
	2400 4400 600  4400
Wire Notes Line
	600  4400 600  2950
Text Notes 700  2900 0    50   ~ 0
Analoge Drucksensoren
Wire Wire Line
	3500 6100 3650 6100
$Comp
L arduino:Arduino_Mega2560_Shield XA1
U 1 1
P 4950 3950
F 0 "XA1" H 4950 1570 60  0000 C CNN
F 1 "Arduino_Mega2560_Shield" H 4950 1464 60  0000 C CNN
F 2 "Arduino_Mega2560_Shield" H 5650 6700 60  0001 C CNN
F 3 "https://store.arduino.cc/arduino-mega-2560-rev3" H 5650 6700 60  0001 C CNN
	1    4950 3950
	1    0    0    -1  
$EndComp
Wire Wire Line
	3150 5850 3650 5850
Wire Wire Line
	3650 5850 3650 5800
Connection ~ 3150 5850
Wire Notes Line
	6800 1050 6800 7350
Wire Notes Line
	6800 7350 2800 7350
Wire Notes Line
	2800 7350 2800 1050
Wire Notes Line
	2800 1050 6800 1050
Text Notes 3600 1000 0    50   ~ 0
Arduino Mega 2560 Rev3\nLAN Shield W5100
Wire Wire Line
	6250 1800 6400 1800
Wire Wire Line
	6250 1900 6400 1900
Wire Wire Line
	6250 2000 6400 2000
Wire Wire Line
	6250 2100 6400 2100
$EndSCHEMATC
